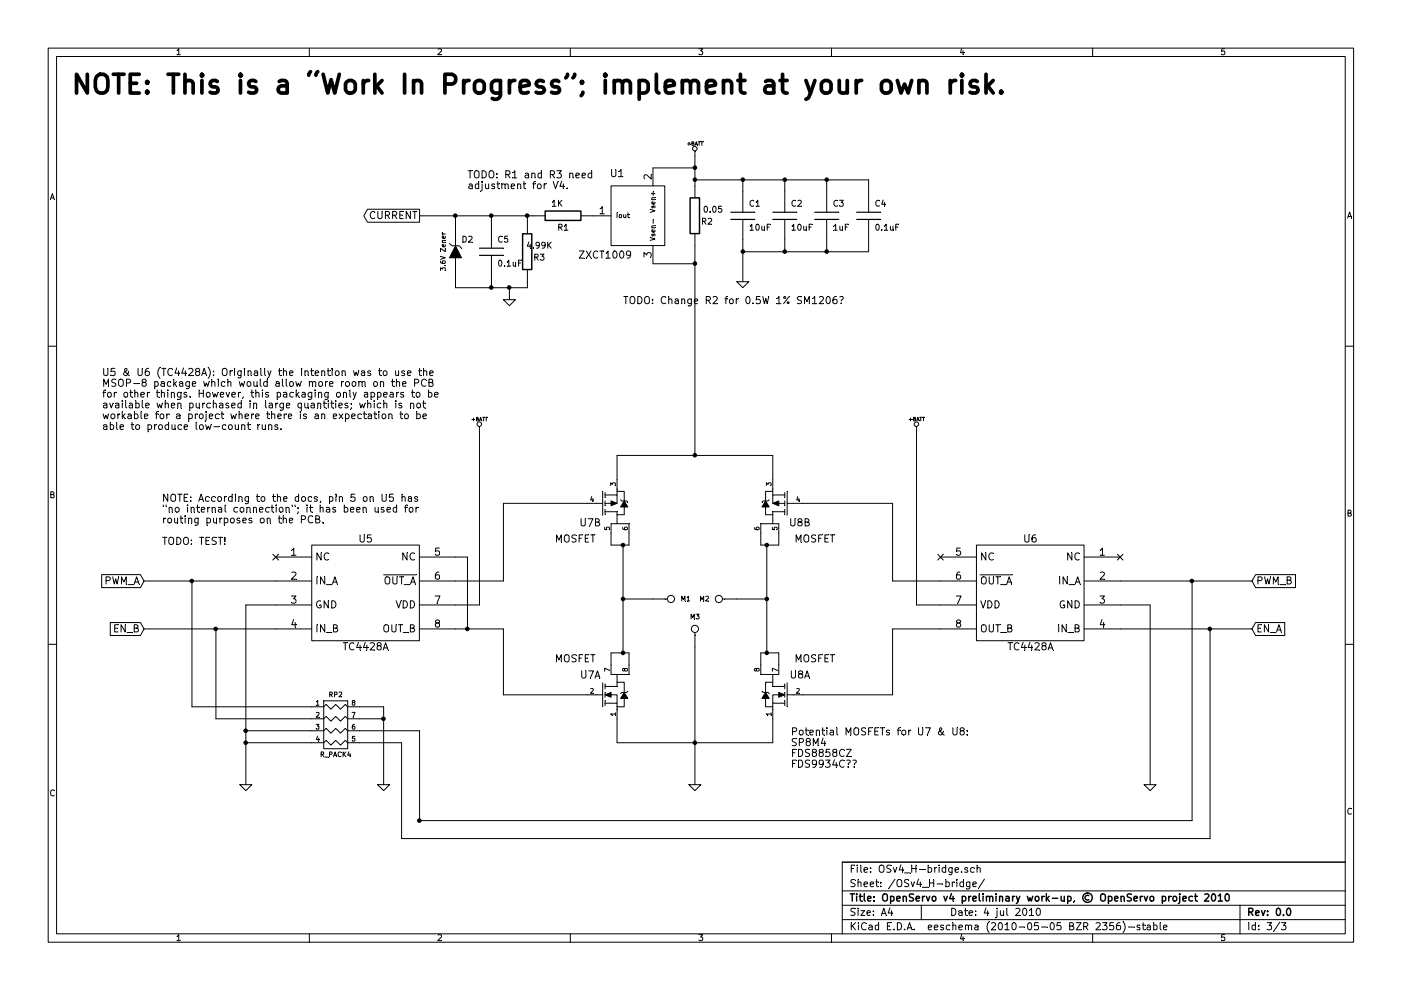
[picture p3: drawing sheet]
EESchema Schematic File Version 2  date 04/07/2010 23:28:30
LIBS:power
LIBS:device
LIBS:transistors
LIBS:conn
LIBS:linear
LIBS:regul
LIBS:74xx
LIBS:cmos4000
LIBS:adc-dac
LIBS:memory
LIBS:xilinx
LIBS:special
LIBS:microcontrollers
LIBS:dsp
LIBS:microchip
LIBS:analog_switches
LIBS:motorola
LIBS:texas
LIBS:intel
LIBS:audio
LIBS:interface
LIBS:digital-audio
LIBS:philips
LIBS:display
LIBS:cypress
LIBS:siliconi
LIBS:opto
LIBS:atmel
LIBS:contrib
LIBS:valves
LIBS:atxmega32a4
LIBS:osv4parts
LIBS:OSv4-cache
EELAYER 24  0
EELAYER END
$Descr A4 11700 8267
Sheet 3 3
Title "OpenServo v4 preliminary work-up, © OpenServo project 2010"
Date "4 jul 2010"
Rev "0.0"
Comp ""
Comment1 ""
Comment2 ""
Comment3 ""
Comment4 ""
$EndDescr
Wire Wire Line
	3350 7000 3350 6200
Wire Wire Line
	1800 5250 1800 6000
Wire Wire Line
	1800 6000 2600 6000
Connection ~ 3900 5250
Wire Wire Line
	3900 5250 3900 4650
Wire Wire Line
	3900 4650 3800 4650
Connection ~ 3200 6000
Wire Wire Line
	3000 6000 3200 6000
Connection ~ 2050 6200
Wire Wire Line
	2600 6200 2050 6200
Wire Wire Line
	9950 6850 3500 6850
Connection ~ 1600 4850
Connection ~ 1800 5250
Connection ~ 9950 4850
Wire Wire Line
	9950 6850 9950 4850
Wire Wire Line
	4900 5800 4200 5800
Wire Wire Line
	6700 4200 7450 4200
Wire Wire Line
	6450 6000 6450 6200
Connection ~ 6400 4550
Wire Wire Line
	6500 4450 6500 4550
Wire Wire Line
	6500 4550 6350 4550
Wire Wire Line
	6350 4550 6350 4450
Connection ~ 5200 5450
Connection ~ 5200 4550
Wire Wire Line
	5100 5450 5250 5450
Wire Wire Line
	5100 5450 5100 5550
Wire Wire Line
	5150 6000 5150 6200
Wire Wire Line
	5100 4450 5100 4550
Wire Wire Line
	7850 5250 7450 5250
Wire Wire Line
	7450 5250 7450 5800
Wire Wire Line
	10450 4850 9350 4850
Wire Wire Line
	9350 5250 10450 5250
Wire Wire Line
	9600 6550 9600 5050
Wire Wire Line
	9600 5050 9350 5050
Wire Wire Line
	3800 5250 4200 5250
Wire Wire Line
	3800 4850 4200 4850
Wire Wire Line
	1200 5250 2300 5250
Wire Wire Line
	2050 6550 2050 5050
Wire Wire Line
	2050 5050 2300 5050
Wire Wire Line
	4200 5250 4200 5800
Wire Wire Line
	3800 2300 3800 2400
Wire Wire Line
	3800 2400 4400 2400
Connection ~ 5800 2200
Wire Wire Line
	5450 2200 5800 2200
Wire Wire Line
	4400 1800 4400 1850
Wire Wire Line
	4400 2400 4400 2350
Connection ~ 6200 2100
Wire Wire Line
	6200 2350 6200 2000
Connection ~ 6550 2100
Wire Wire Line
	6550 2100 6550 2000
Wire Wire Line
	7250 2000 7250 2100
Connection ~ 6900 1500
Wire Wire Line
	6900 1500 6900 1600
Connection ~ 6200 1500
Wire Wire Line
	6200 1600 6200 1500
Connection ~ 4400 1800
Wire Wire Line
	3500 1800 4450 1800
Connection ~ 4250 2400
Connection ~ 3800 1800
Wire Wire Line
	7250 2100 6200 2100
Connection ~ 5200 5000
Wire Wire Line
	5450 5000 5200 5000
Wire Wire Line
	6400 4550 6400 5450
Wire Wire Line
	5100 4550 5250 4550
Wire Wire Line
	5200 5450 5200 4550
Connection ~ 5800 6200
Wire Wire Line
	5150 6200 6450 6200
Wire Wire Line
	5150 3800 6450 3800
Connection ~ 5800 3800
Wire Wire Line
	6150 5000 6400 5000
Connection ~ 6400 5000
Wire Wire Line
	5800 1500 7250 1500
Wire Wire Line
	5800 1400 5450 1400
Connection ~ 5800 1400
Wire Wire Line
	4100 1800 4100 1900
Connection ~ 4100 1800
Wire Wire Line
	4100 2400 4100 2300
Connection ~ 4100 2400
Connection ~ 5800 1500
Wire Wire Line
	6550 1500 6550 1600
Connection ~ 6550 1500
Wire Wire Line
	7250 1500 7250 1600
Wire Wire Line
	6900 2100 6900 2000
Connection ~ 6900 2100
Wire Wire Line
	5800 3800 5800 2050
Wire Wire Line
	5800 1550 5800 1300
Wire Wire Line
	4250 2500 4250 2400
Wire Wire Line
	3800 1800 3800 1900
Wire Wire Line
	4200 4850 4200 4200
Wire Wire Line
	4000 3600 4000 5050
Wire Wire Line
	2300 4850 1200 4850
Wire Wire Line
	4000 5050 3800 5050
Wire Wire Line
	7450 4200 7450 4850
Wire Wire Line
	7450 4850 7850 4850
Wire Wire Line
	7850 5050 7650 5050
Wire Wire Line
	7650 5050 7650 3600
Wire Wire Line
	5150 3800 5150 4000
Wire Wire Line
	5250 4550 5250 4450
Wire Wire Line
	5250 5450 5250 5550
Wire Wire Line
	6450 3800 6450 4000
Wire Wire Line
	6350 5550 6350 5450
Wire Wire Line
	6350 5450 6500 5450
Wire Wire Line
	6500 5450 6500 5550
Connection ~ 6400 5450
Wire Wire Line
	5800 6550 5800 5400
Wire Wire Line
	7450 5800 6700 5800
Wire Wire Line
	4200 4200 4900 4200
Wire Wire Line
	3000 5900 3200 5900
Wire Wire Line
	3200 5900 3200 6550
Wire Wire Line
	3350 7000 10100 7000
Wire Wire Line
	10100 7000 10100 5250
Connection ~ 10100 5250
Wire Wire Line
	2600 6100 2050 6100
Connection ~ 2050 6100
Wire Wire Line
	3350 6200 3000 6200
Wire Wire Line
	3000 6100 3500 6100
Wire Wire Line
	2600 5900 1600 5900
Wire Wire Line
	1600 5900 1600 4850
Wire Wire Line
	3500 6100 3500 6850
Connection ~ 3500 6850
Text Notes 1350 4200 0    60   ~ 0
NOTE: According to the docs, pin 5 on U5 has\n"no internal connection"; it has been used for\nrouting purposes on the PCB.\n\nTODO: TEST!
Text Notes 850  3150 0    60   ~ 0
U5 & U6 (TC4428A): Originally the intention was to use the\nMSOP-8 package which would allow more room on the PCB\nfor other things. However, this packaging only appears to be\navailable when purchased in large quantities; which is not\nworkable for a project where there is an expectation to be\nable to produce low-count runs.
Text Notes 5200 2550 0    60   ~ 0
TODO: Change R2 for 0.5W 1% SM1206?
$Comp
L GND #PWR022
U 1 1
P 3200 6550
F 0 "#PWR022" H 3200 6550 30  0001 C CNN
F 1 "GND" H 3200 6480 30  0001 C CNN
	1    3200 6550
	1    0    0    -1  
$EndComp
Text Notes 600  800  0    157  ~ 31
NOTE: This is a “Work In Progress”; implement at your own risk.
$Comp
L R_PACK4 RP2
U 1 1
P 2800 6250
F 0 "RP2" H 2800 6700 40  0000 C CNN
F 1 "R_PACK4" H 2800 6200 40  0000 C CNN
F 2 "CAY16-XXXJ4" H 2760 6740 60  0001 C CNN
F 4 "Bourns" H 2800 6250 60  0001 C CNN "Manufacturer"
F 5 "CAY16-103J4LF" H 2800 6250 60  0001 C CNN "Mfg. P/N"
F 6 "1770137" H 2800 6250 60  0001 C CNN "Farnell"
F 7 "" H 2800 6250 60  0001 C CNN "DigiKey"
F 8 "" H 2800 6250 60  0001 C CNN "Comments"
	1    2800 6250
	1    0    0    -1  
$EndComp
$Comp
L CONN_1 M3
U 1 1
P 5800 5250
F 0 "M3" V 5880 5250 40  0000 L CNN
F 1 "CONN_1" H 5800 5305 30  0001 C CNN
F 2 "1pin" H 5800 5250 60  0001 C CNN
	1    5800 5250
	0    1    -1   0   
$EndComp
Text Notes 6600 6150 0    60   ~ 0
Potential MOSFETs for U7 & U8:\nSP8M4\nFDS8858CZ\nFDS9934C??
$Comp
L NP_MOSFET U8
U 2 1
P 6450 4200
F 0 "U8" H 6225 4365 60  0000 C CNN
F 1 "MOSFET" H 6100 4500 60  0000 C CNN
F 2 "SOIC8" H 6165 4425 60  0001 C CNN
F 4 "ROHM" H 6450 4200 60  0001 C CNN "Manufacturer"
F 5 "SP8M4FU6TB" H 6450 4200 60  0001 C CNN "Mfg. P/N"
F 6 "1525587" H 6450 4200 60  0001 C CNN "Farnell"
F 7 "" H 6450 4200 60  0001 C CNN "DigiKey"
F 8 "" H 6450 4200 60  0001 C CNN "Comments"
	2    6450 4200
	-1   0    0    1   
$EndComp
$Comp
L NP_MOSFET U8
U 1 1
P 6450 5800
F 0 "U8" H 6225 5965 60  0000 C CNN
F 1 "MOSFET" H 6100 6100 60  0000 C CNN
F 2 "SOIC8" H 6165 6025 60  0001 C CNN
F 4 "ROHM" H 6450 5800 60  0001 C CNN "Manufacturer"
F 5 "SP8M4FU6TB" H 6450 5800 60  0001 C CNN "Mfg. P/N"
F 6 "1525587" H 6450 5800 60  0001 C CNN "Farnell"
F 7 "" H 6450 5800 60  0001 C CNN "DigiKey"
F 8 "" H 6450 5800 60  0001 C CNN "Comments"
	1    6450 5800
	-1   0    0    -1  
$EndComp
$Comp
L NP_MOSFET U7
U 2 1
P 5150 4200
F 0 "U7" H 4925 4365 60  0000 C CNN
F 1 "MOSFET" H 4800 4500 60  0000 C CNN
F 2 "SOIC8" H 5150 4200 60  0001 C CNN
F 4 "ROHM" H 5150 4200 60  0001 C CNN "Manufacturer"
F 5 "SP8M4FU6TB" H 5150 4200 60  0001 C CNN "Mfg. P/N"
F 6 "1525587" H 5150 4200 60  0001 C CNN "Farnell"
F 7 "" H 5150 4200 60  0001 C CNN "DigiKey"
F 8 "" H 5150 4200 60  0001 C CNN "Comments"
	2    5150 4200
	1    0    0    1   
$EndComp
$Comp
L NP_MOSFET U7
U 1 1
P 5150 5800
F 0 "U7" H 4925 5965 60  0000 C CNN
F 1 "MOSFET" H 4800 6100 60  0000 C CNN
F 2 "SOIC8" H 4865 6025 60  0001 C CNN
F 4 "ROHM" H 5150 5800 60  0001 C CNN "Manufacturer"
F 5 "SP8M4FU6TB" H 5150 5800 60  0001 C CNN "Mfg. P/N"
F 6 "1525587" H 5150 5800 60  0001 C CNN "Farnell"
F 7 "" H 5150 5800 60  0001 C CNN "DigiKey"
F 8 "" H 5150 5800 60  0001 C CNN "Comments"
	1    5150 5800
	1    0    0    -1  
$EndComp
NoConn ~ 9350 4650
NoConn ~ 7850 4650
NoConn ~ 2300 4650
$Comp
L TC4428A U6
U 1 1
P 8600 4950
F 0 "U6" H 8600 5400 60  0000 C CNN
F 1 "TC4428A" H 8600 4500 60  0000 C CNN
F 2 "SOIC8" H 8540 5460 60  0001 C CNN
F 4 "Microchip" H 8600 4950 60  0001 C CNN "Manufacturer"
F 5 "TC4428ACOA" H 8600 4950 60  0001 C CNN "Mfg. P/N"
F 6 "1332312" H 8600 4950 60  0001 C CNN "Farnell"
F 7 "" H 8600 4950 60  0001 C CNN "DigiKey"
F 8 "" H 8600 4950 60  0001 C CNN "Comments"
	1    8600 4950
	-1   0    0    -1  
$EndComp
$Comp
L TC4428A U5
U 1 1
P 3050 4950
F 0 "U5" H 3050 5400 60  0000 C CNN
F 1 "TC4428A" H 3050 4500 60  0000 C CNN
F 2 "SOIC8" H 2990 5460 60  0001 C CNN
F 4 "Microchip" H 3050 4950 60  0001 C CNN "Manufacturer"
F 5 "TC4428ACOA" H 3050 4950 60  0001 C CNN "Mfg. P/N"
F 6 "1332312" H 3050 4950 60  0001 C CNN "Farnell"
F 7 "" H 3050 4950 60  0001 C CNN "DigiKey"
F 8 "" H 3050 4950 60  0001 C CNN "Comments"
	1    3050 4950
	1    0    0    -1  
$EndComp
$Comp
L ZENER_R D2
U 1 1
P 3800 2100
F 0 "D2" V 3900 2000 50  0000 C CNN
F 1 "3.6V Zener" H 3800 2200 40  0000 C CNN
F 2 "SOD-323" V 3950 1950 60  0001 C CNN
F 4 "On Semiconductor" H 3800 2100 60  0001 C CNN "Manufacturer"
F 5 "MM3Z3V6T1G" H 3800 2100 60  0001 C CNN "Mfg. P/N"
F 6 "1431199" H 3800 2100 60  0001 C CNN "Farnell"
F 7 "" H 3800 2100 60  0001 C CNN "DigiKey"
F 8 "3.6V, 0.2W, 5%" H 3800 2100 60  0001 C CNN "Comments"
	1    3800 2100
	0    -1   -1   0   
$EndComp
Text GLabel 3500 1800 0    60   Output ~ 0
CURRENT
Text GLabel 10450 5250 2    60   Input ~ 0
EN_A
Text GLabel 10450 4850 2    60   Input ~ 0
PWM_B
Text GLabel 1200 4850 0    60   Input ~ 0
PWM_A
Text GLabel 1200 5250 0    60   Input ~ 0
EN_B
$Comp
L GND #PWR023
U 1 1
P 2050 6550
F 0 "#PWR023" H 2050 6550 30  0001 C CNN
F 1 "GND" H 2050 6480 30  0001 C CNN
	1    2050 6550
	1    0    0    -1  
$EndComp
Text Notes 3900 1500 0    60   ~ 0
TODO: R1 and R3 need\nadjustment for V4.\n
$Comp
L GND #PWR024
U 1 1
P 4250 2500
F 0 "#PWR024" H 4250 2500 30  0001 C CNN
F 1 "GND" H 4250 2430 30  0001 C CNN
	1    4250 2500
	1    0    0    -1  
$EndComp
$Comp
L C C5
U 1 1
P 4100 2100
F 0 "C5" H 4150 2200 50  0000 L CNN
F 1 "0.1uF" H 4150 2000 50  0000 L CNN
F 2 "SM0402" H 4200 2250 60  0001 C CNN
F 4 "multicomp" H 4100 2100 60  0001 C CNN "Manufacturer"
F 5 "MCCA000050" H 4100 2100 60  0001 C CNN "Mfg. P/N"
F 6 "1758896" H 4100 2100 60  0001 C CNN "Farnell"
F 7 "" H 4100 2100 60  0001 C CNN "DigiKey"
F 8 "X7R, ±10%, 16V, Ceramic" H 4100 2100 10  0001 C CNN "Comments"
	1    4100 2100
	1    0    0    -1  
$EndComp
$Comp
L R R3
U 1 1
P 4400 2100
F 0 "R3" H 4500 2050 50  0000 C CNN
F 1 "4.99K" H 4500 2150 50  0000 C CNN
F 2 "SM0402" H 4550 2000 60  0001 C CNN
F 4 "multicomp" H 4400 2100 60  0001 C CNN "Manufacturer"
F 5 "MC 0.0625W 0402 1% 4K99" H 4400 2100 60  0001 C CNN "Mfg. P/N"
F 6 "1803107" H 4400 2100 60  0001 C CNN "Farnell"
F 7 "" H 4400 2100 60  0001 C CNN "DigiKey"
F 8 "1%, 0.06W" H 4400 2100 60  0001 C CNN "Comments"
	1    4400 2100
	1    0    0    -1  
$EndComp
$Comp
L R R1
U 1 1
P 4700 1800
F 0 "R1" V 4800 1800 50  0000 C CNN
F 1 "1K" V 4600 1750 50  0000 C CNN
F 2 "SM0402" V 4830 1750 60  0001 C CNN
F 4 "multicomp" H 4700 1800 60  0001 C CNN "Manufacturer"
F 5 "MC 0.0625W 0402 1% 1K" H 4700 1800 60  0001 C CNN "Mfg. P/N"
F 6 "1358043" H 4700 1800 60  0001 C CNN "Farnell"
F 7 "" H 4700 1800 60  0001 C CNN "DigiKey"
F 8 "1%, 0.06W" H 4700 1800 60  0001 C CNN "Comments"
	1    4700 1800
	0    1    1    0   
$EndComp
$Comp
L GND #PWR025
U 1 1
P 6200 2350
F 0 "#PWR025" H 6200 2350 30  0001 C CNN
F 1 "GND" H 6200 2280 30  0001 C CNN
	1    6200 2350
	1    0    0    -1  
$EndComp
$Comp
L +BATT #PWR026
U 1 1
P 5800 1300
F 0 "#PWR026" H 5800 1250 20  0001 C CNN
F 1 "+BATT" H 5800 1400 30  0000 C CNN
	1    5800 1300
	1    0    0    -1  
$EndComp
$Comp
L C C4
U 1 1
P 7250 1800
F 0 "C4" H 7300 1900 50  0000 L CNN
F 1 "0.1uF" H 7300 1700 50  0000 L CNN
F 2 "SM0402" H 7350 1950 60  0001 C CNN
F 4 "multicomp" H 7250 1800 60  0001 C CNN "Manufacturer"
F 5 "MCCA000050" H 7250 1800 60  0001 C CNN "Mfg. P/N"
F 6 "1758896" H 7250 1800 60  0001 C CNN "Farnell"
F 7 "" H 7250 1800 60  0001 C CNN "DigiKey"
F 8 "X7R, ±10%, 16V, Ceramic" H 7250 1800 60  0001 C CNN "Comments"
	1    7250 1800
	1    0    0    -1  
$EndComp
$Comp
L C C3
U 1 1
P 6900 1800
F 0 "C3" H 6950 1900 50  0000 L CNN
F 1 "1uF" H 6950 1700 50  0000 L CNN
F 2 "SM0603" H 7000 1950 60  0001 C CNN
F 4 "multicomp" H 6900 1800 60  0001 C CNN "Manufacturer"
F 5 "MCCA000529" H 6900 1800 60  0001 C CNN "Mfg. P/N"
F 6 "1759407" H 6900 1800 60  0001 C CNN "Farnell"
F 7 "" H 6900 1800 60  0001 C CNN "DigiKey"
F 8 "X5R, ±10%, 16V, Ceramic" H 6900 1800 60  0001 C CNN "Comments"
	1    6900 1800
	1    0    0    -1  
$EndComp
$Comp
L C C2
U 1 1
P 6550 1800
F 0 "C2" H 6600 1900 50  0000 L CNN
F 1 "10uF" H 6600 1700 50  0000 L CNN
F 2 "SM0805" H 6650 1950 60  0001 C CNN
F 4 "muRata" H 6550 1800 60  0001 C CNN "Manufacturer"
F 5 "GRM21BR61E106KA73L" H 6550 1800 60  0001 C CNN "Mfg. P/N"
F 6 "1735530" H 6550 1800 60  0001 C CNN "Farnell"
F 7 "" H 6550 1800 60  0001 C CNN "DigiKey"
F 8 "X5R, ±10%, 25V, Ceramic" H 6550 1800 60  0001 C CNN "Comments"
	1    6550 1800
	1    0    0    -1  
$EndComp
$Comp
L C C1
U 1 1
P 6200 1800
F 0 "C1" H 6250 1900 50  0000 L CNN
F 1 "10uF" H 6250 1700 50  0000 L CNN
F 2 "SM0805" H 6300 1950 60  0001 C CNN
F 4 "muRata" H 6200 1800 60  0001 C CNN "Manufacturer"
F 5 "GRM21BR61E106KA73L" H 6200 1800 60  0001 C CNN "Mfg. P/N"
F 6 "1735530" H 6200 1800 60  0001 C CNN "Farnell"
F 7 "" H 6200 1800 60  0001 C CNN "DigiKey"
F 8 "X5R, ±10%, 25V, Ceramic" H 6200 1800 60  0001 C CNN "Comments"
	1    6200 1800
	1    0    0    -1  
$EndComp
$Comp
L R R2
U 1 1
P 5800 1800
F 0 "R2" H 5900 1750 50  0000 C CNN
F 1 "0.05" H 5950 1850 50  0000 C CNN
F 2 "SM0805" H 5950 1700 60  0001 C CNN
F 4 "Susumu" H 5800 1800 60  0001 C CNN "Manufacturer"
F 5 "RL1220T-R050-G" H 5800 1800 60  0001 C CNN "Mfg. P/N"
F 6 "9376771" H 5800 1800 60  0001 C CNN "Farnell"
F 7 "" H 5800 1800 60  0001 C CNN "DigiKey"
F 8 "0.25W,  2%, current sense" H 5800 1800 60  0001 C CNN "Comments"
	1    5800 1800
	1    0    0    -1  
$EndComp
$Comp
L ZXCT1009 U1
U 1 1
P 5300 1800
F 0 "U1" V 4950 1650 60  0000 C CNN
F 1 "ZXCT1009" V 5600 1550 60  0000 L CNN
F 2 "SOT23_3" V 4890 1590 60  0001 C CNN
F 4 "Zetex" H 5300 1800 60  0001 C CNN "Manufacturer"
F 5 "ZXCT1009FTA" H 5300 1800 60  0001 C CNN "Mfg. P/N"
F 6 "See comments" H 5300 1800 60  0001 C CNN "Farnell"
F 7 "ZXCT1009FCT-ND" H 5300 1800 60  0001 C CNN "DigiKey"
F 8 "Farnell equiv: 1132757" H 5300 1800 60  0001 C CNN "Comments"
	1    5300 1800
	0    1    1    0   
$EndComp
$Comp
L +BATT #PWR027
U 1 1
P 7650 3600
F 0 "#PWR027" H 7650 3550 20  0001 C CNN
F 1 "+BATT" H 7650 3700 30  0000 C CNN
	1    7650 3600
	1    0    0    -1  
$EndComp
$Comp
L +BATT #PWR028
U 1 1
P 4000 3600
F 0 "#PWR028" H 4000 3550 20  0001 C CNN
F 1 "+BATT" H 4000 3700 30  0000 C CNN
	1    4000 3600
	1    0    0    -1  
$EndComp
$Comp
L GND #PWR029
U 1 1
P 9600 6550
F 0 "#PWR029" H 9600 6550 30  0001 C CNN
F 1 "GND" H 9600 6480 30  0001 C CNN
	1    9600 6550
	1    0    0    -1  
$EndComp
$Comp
L GND #PWR030
U 1 1
P 5800 6550
F 0 "#PWR030" H 5800 6550 30  0001 C CNN
F 1 "GND" H 5800 6480 30  0001 C CNN
	1    5800 6550
	1    0    0    -1  
$EndComp
$Comp
L CONN_1 M2
U 1 1
P 6000 5000
F 0 "M2" H 6080 5000 40  0000 L CNN
F 1 "CONN_1" H 6000 5055 30  0001 C CNN
F 2 "1pin" H 6120 4960 60  0001 C CNN
	1    6000 5000
	-1   0    0    -1  
$EndComp
$Comp
L CONN_1 M1
U 1 1
P 5600 5000
F 0 "M1" H 5680 5000 40  0000 L CNN
F 1 "CONN_1" H 5600 5055 30  0001 C CNN
F 2 "1pin" H 5720 4960 60  0001 C CNN
	1    5600 5000
	1    0    0    -1  
$EndComp
$EndSCHEMATC
